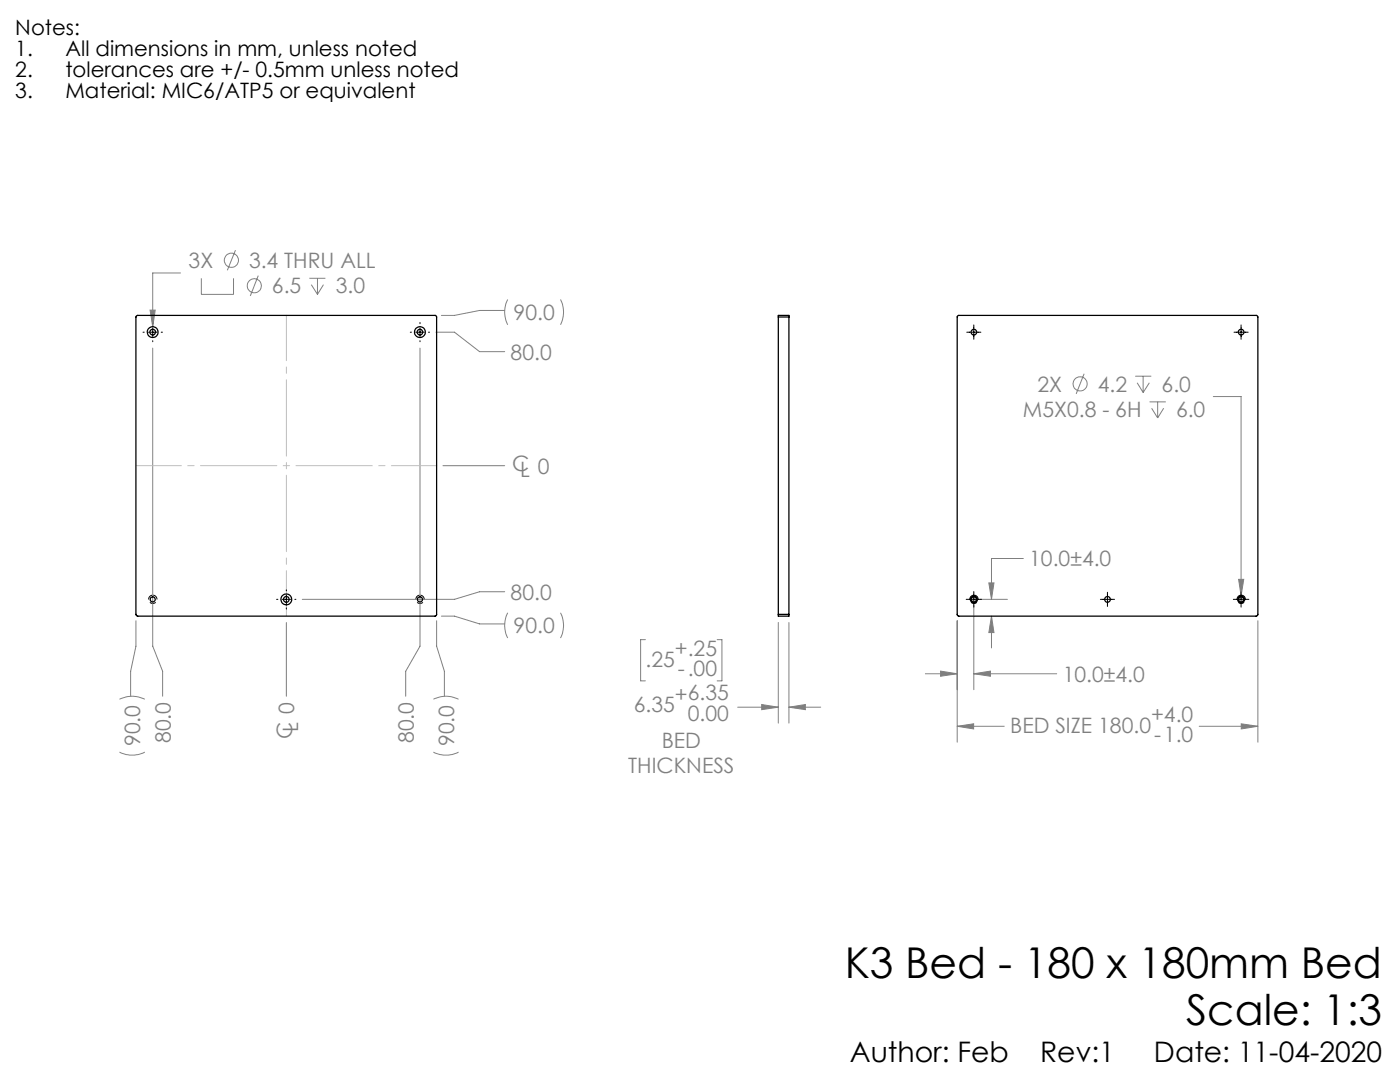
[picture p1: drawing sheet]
<svg xmlns="http://www.w3.org/2000/svg" width="279mm" height="216mm" viewBox="0 0 279 216" stroke-linecap="round" stroke-linejoin="round" font-family="sans-serif">
<g fill="none" stroke="#808080" stroke-width=".2">
<path d="M36 54.5h-5.5v10.7M40.2 55.5v3.2h6.4v-3.2M47 49.9l-1.6 4M51.5 55l-1.5 4.1M61.7 55.5h3.2M62.1 56.8l1.3 1.9M63.4 55.5v3.2M64.6 56.8l-1.2 1.9M101.3 59.8a5.6 5.6 0 0 0 0 5M111.9 59.8a5.6 5.6 0 0 1 0 5M30 61.9h1l-.5 3.3zM30.5 69.5v59.4l2 5v5"/>
<path d="M83.8 69.5v59.4l-2.8 5v5M87 66.3h3.7l5 3.9h5M100.7 61.9h-5l-5 1h-2.6M216.4 74.6l-1.6 4M226.6 75.1h3.2M226.9 76.4l1.2 1.9M228.1 75.1v3.2M229.4 76.4l-1.3 1.9M242.1 79.1h5.6v39.8M88.4 92.9h12.3M229.4 80.2h3.3M229.8 81.5l1.2 1.9"/>
<path d="M231 80.2v3.2M232.2 81.5l-1.2 1.9M100.7 118.1h-5l-5 1.5h-30.4M195.6 119.6h5.4M197.3 116.3h1.1l-.5 3.3zM204.2 111.4h-6.3v8.2M247.2 115.6h1l-.5 3.3zM23.8 139.5a5.6 5.6 0 0 1 5.1 0M27.1 123.9v5l-1 5v5M57.1 124.2v14.7M86.5 139.5a5.5 5.5 0 0 1 5 0M87.1 123.9v5l1.6 5v5"/>
<path d="M88.1 122.9h2.6l5 1.6h5M101.3 122.3a5.6 5.6 0 0 0 0 5M111.9 122.3a5.6 5.6 0 0 1 0 5M128.8 127.6h-1v8.3h1M143.1 127.6h1v8.3h-1M155.3 124.2v20.1M157.4 124.2v20.1M184.7 134.4h6.3M187.7 133.9l3.3 .5-3.3 .5zM191 123.9v24.2M194.3 134.4l3.4-.5v1zM194.3 120.9v16.7"/>
<path d="M194.3 134.4h16.6M197.9 122.9l.5 3.3h-1.1zM197.9 122.9v6.4M251 123.9v24.2M23.8 150.1a5.6 5.6 0 0 0 5.1 0M86.5 150.1a5.5 5.5 0 0 0 5 0M147.2 141.1h8.1M152 140.6l3.3 .5-3.3 .5zM157.4 141.1l3.3-.5v1zM157.4 141.1h6.4M191 144.9l3.3-.5v1.1zM191 144.9h9.4"/>
<path d="M239.3 144.9h11.7M247.7 144.4l3.3 .5-3.3 .6z"/>
<circle cx="46.2" cy="51.9" r="1.41"/>
<circle cx="50.8" cy="57" r="1.41"/>
<circle cx="215.6" cy="76.6" r="1.4"/>
</g>
<path d="M30.5 118.8a.83 .83 0 0 0-.8 1.2 .83 .83 0 0 0 1.5 .1 .83 .83 0 0 0-.6-1.3h-.1M83.8 118.8a.83 .83 0 0 0-.7 1.2 .83 .83 0 0 0 1.4 .1 .83 .83 0 0 0-.5-1.3h-.2M194.4 118.8a.83 .83 0 0 1 .7 1.2 .83 .83 0 0 1-1.4 .1 .83 .83 0 0 1 .5-1.3h.2M247.7 118.8a.83 .83 0 0 1 .8 1.2 .83 .83 0 0 1-1.5 .1 .83 .83 0 0 1 .6-1.3h.1" fill="none" stroke="#000" stroke-width=".2" stroke-dasharray="1.3 .6" stroke-dashoffset="-.1" stroke-linecap="butt"/>
<path d="M57.2 62.9v60M87.2 92.9h-60" fill="none" stroke="#c0c0c0" stroke-width=".2" stroke-dasharray="15.2 1.3 1.3 1.3" stroke-dashoffset="6.2"/>
<g fill="none" stroke="#000" stroke-width=".2">
<path d="M28.5 66.3h.3M29.6 66.3h1.7M30.5 64.3v.3M30.5 65.4v1.7M30.5 68v.2M32.2 66.3h.2M81.9 66.3h.2M83 66.3h1.7M83.8 64.3v.3M83.8 65.4v1.7M83.8 68v.2M85.5 66.3h.2"/>
<path d="M192.9 66.3h2.9M194.3 64.8v2.9M246.3 66.3h2.8M247.7 64.8v2.9M55.2 119.6h.3M56.3 119.6h1.7M57.2 117.7v.2M57.2 118.7v1.7M58.8 119.6h.3M192.8 119.6h3.1M194.3 118v3.1M219.6 119.6h2.8"/>
<path d="M221 118.2v2.8M246.1 119.6h3.1M247.7 118v3.1M57.2 121.3v.2"/>
</g>
<path d="M30 61.9l.5 3.3 .5-3.3zM152 140.6l3.3 .5-3.3 .5zM157.4 141.1l3.3-.5v1zM247.2 115.6l.5 3.3 .5-3.3zM191 144.9l3.3-.5v1.1zM247.7 144.4l3.3 .5-3.3 .6zM194.3 134.4l3.4-.5v1zM187.7 133.9l3.3 .5-3.3 .5zM197.9 122.9l.5 3.3h-1.1zM197.3 116.3h1.1l-.5 3.3z" fill="#808080"/>
<g fill="none" stroke="#000" stroke-width=".25">
<path d="M27.2 63l.2-.1h59.5l.2 .2v59.7l-.2 .1h-59.5l-.2-.1-.1-.2v-59.3zM155.3 63.3v-.4h2.1v.4M155.3 63.3v59.3M155.3 63.3h2.1M157.4 63.3v59.3M191.1 63.1l.2-.2h59.5l.1 .1 .1 .3v59.5l-.2 .1h-59.5l-.2-.1zM155.3 122.6v.3h2.1v-.3M155.3 122.6h2.1"/>
<circle cx="30.5" cy="66.3" r="1.08"/>
<circle cx="30.5" cy="66.3" r=".57"/>
<circle cx="83.8" cy="66.3" r="1.08"/>
<circle cx="83.8" cy="66.3" r=".56"/>
<circle cx="194.4" cy="66.3" r=".56"/>
<circle cx="247.7" cy="66.3" r=".57"/>
<circle cx="30.5" cy="119.6" r=".51"/>
<circle cx="57.1" cy="119.6" r=".56"/>
<circle cx="57.1" cy="119.6" r="1.08"/>
<circle cx="83.8" cy="119.6" r=".51"/>
<circle cx="194.4" cy="119.6" r=".71"/>
<circle cx="194.4" cy="119.6" r=".51"/>
<circle cx="221" cy="119.6" r=".56"/>
<circle cx="247.7" cy="119.6" r=".7"/>
<circle cx="247.7" cy="119.6" r=".51"/>
</g>
<g font-size="8.5">
<text x="168.6" y="195.1">K3 Bed - 180 x 180mm Bed</text>
<text x="236.7" y="204.6">Scale: 1:3</text>
</g>
<g font-size="5.6">
<text x="169.6" y="211.9">Author: Feb</text>
<text x="207.6" y="211.9">Rev:1</text>
<text x="230.3" y="211.9">Date: 11-04-2020</text>
</g>
<g font-size="4.2">
<text x="3.1" y="7">Notes:</text>
<text x="3.1" y="11.2">1.</text>
<text x="13.1" y="11.2">All dimensions in mm, unless noted</text>
<text x="3.1" y="15.4">2.</text>
<text x="13.1" y="15.4">tolerances are +/- 0.5mm unless noted</text>
<text x="3.1" y="19.6">3.</text>
<text x="13.1" y="19.6">Material: MIC6/ATP5 or equivalent</text>
</g>
<g font-size="4.2" fill="#808080">
<text x="37.6" y="53.5">3X</text>
<text x="49.7" y="53.5">3.4 THRU ALL</text>
<text x="54.3" y="58.6">6.5</text>
<text x="67" y="58.6">3.0</text>
<text x="102.5" y="63.9">90.0</text>
<text x="101.9" y="71.7">80.0</text>
<text x="204.1" y="83.2">M5X0.8 - 6H</text>
<text x="207" y="78.1">2X</text>
<text x="219.1" y="78.1">4.2</text>
<text x="231.8" y="78.1">6.0</text>
<text x="234.7" y="83.2">6.0</text>
<text x="102.2" y="94">C</text>
<text x="103.8" y="95.2">L 0</text>
<text x="205.4" y="113">10.0±4.0</text>
<text x="101.9" y="119.6">80.0</text>
<text x="102.5" y="126.4">90.0</text>
<text x="134.7" y="130.8">+.25</text>
<text x="128.8" y="133.1">.25</text>
<text x="135.3" y="134.9">-.00</text>
<text x="212.1" y="136">10.0±4.0</text>
<text x="126.5" y="142">6.35</text>
<text x="134.7" y="140.1">+6.35</text>
<text x="137.3" y="143.8">0.00</text>
<text x="229.7" y="144">+4.0</text>
<text x="28" y="148.9" transform="rotate(-90 28 148.9)">90.0</text>
<text x="34.1" y="148.3" transform="rotate(-90 34.1 148.3)">80.0</text>
<text x="58.3" y="147.5" transform="rotate(-90 58.3 147.5)">C</text>
<text x="59.5" y="146" transform="rotate(-90 59.5 146)">L 0</text>
<text x="82.6" y="148.3" transform="rotate(-90 82.6 148.3)">80.0</text>
<text x="90.6" y="148.9" transform="rotate(-90 90.6 148.9)">90.0</text>
<text x="132.1" y="149.2">BED</text>
<text x="201.6" y="146.3">BED SIZE 180.0</text>
<text x="230.3" y="148.1">-1.0</text>
<text x="125.4" y="154.3">THICKNESS</text>
</g>
</svg>
